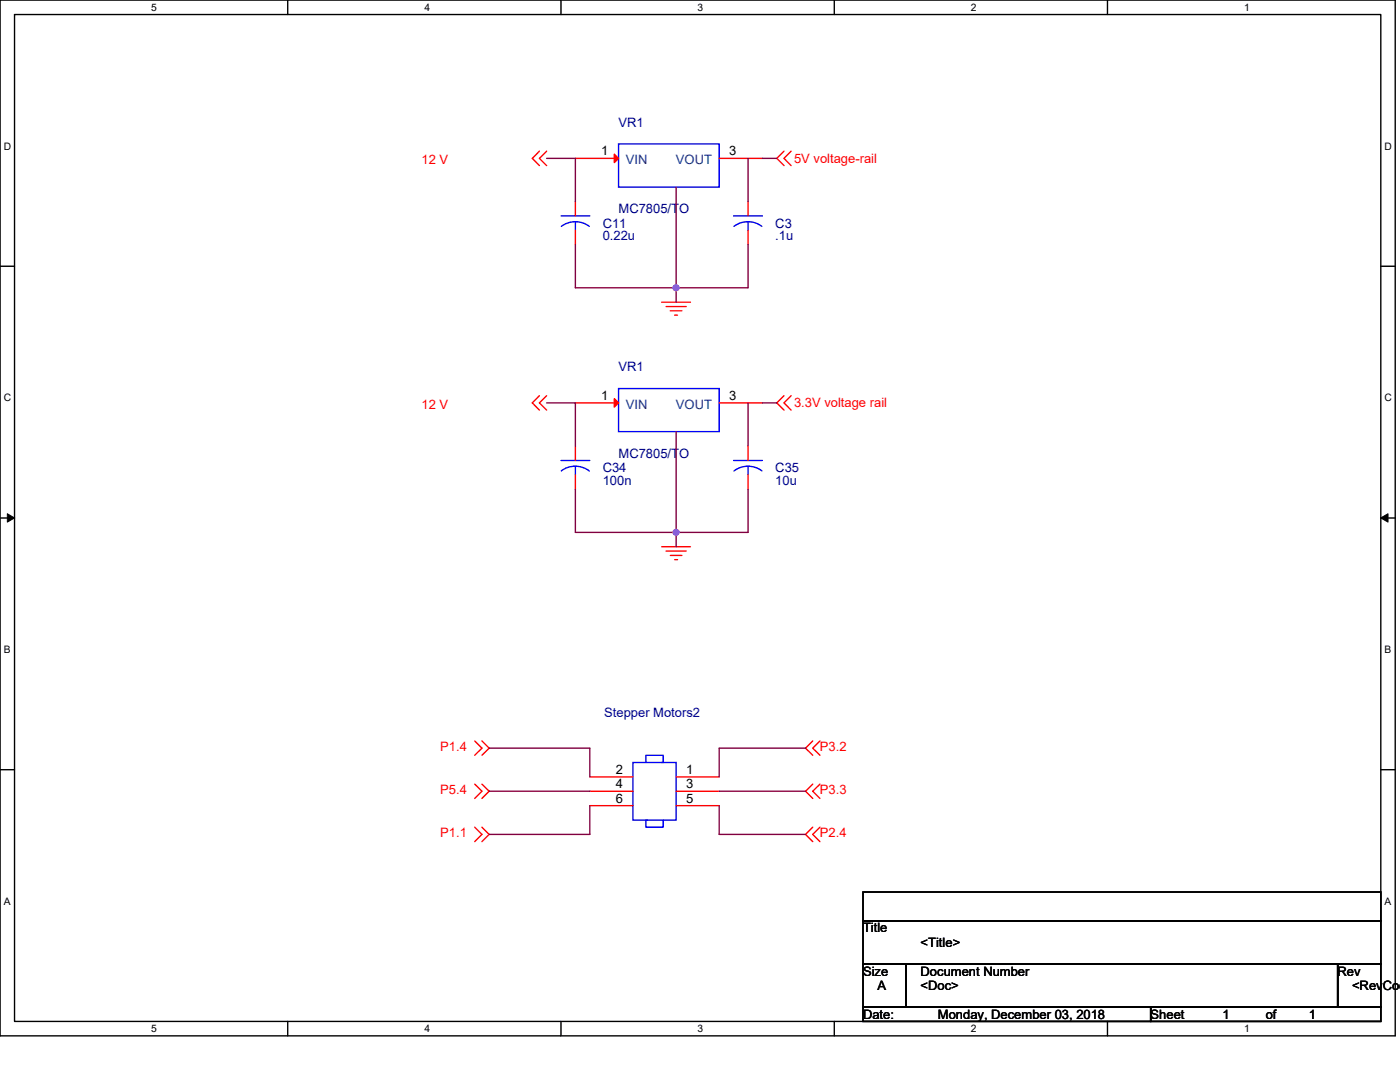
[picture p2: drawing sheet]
<svg xmlns="http://www.w3.org/2000/svg" width="279mm" height="216mm" viewBox="0 0 279 216" stroke-linecap="round" stroke-linejoin="round" font-family="sans-serif">
<path d="M0 0h278.4v206.7h-278.4zM2.9 2.9h272.7v200.9h-272.7z" fill="none" stroke="#000" stroke-width=".28"/>
<g fill="#fff">
<path d="M30.2 .3h1.1v2.3h-1.1z"/>
<path d="M30.2 204.1h1.1v2.3h-1.1z"/>
</g>
<path d="M57.4 0v2.9M57.4 203.8v2.9" fill="none" stroke="#000" stroke-width=".28"/>
<g fill="#fff">
<path d="M84.7 .3h1.1v2.3h-1.1z"/>
<path d="M84.7 204.1h1.1v2.3h-1.1z"/>
</g>
<path d="M112 0v2.9M112 203.8v2.9" fill="none" stroke="#000" stroke-width=".28"/>
<g fill="#fff">
<path d="M139.2 .3h1.2v2.3h-1.2z"/>
<path d="M139.2 204.1h1.2v2.3h-1.2z"/>
</g>
<path d="M166.5 0v2.9M166.5 203.8v2.9" fill="none" stroke="#000" stroke-width=".28"/>
<g fill="#fff">
<path d="M193.8 .3h1.1v2.3h-1.1z"/>
<path d="M193.8 204.1h1.1v2.3h-1.1z"/>
</g>
<path d="M221 0v2.9M221 203.8v2.9" fill="none" stroke="#000" stroke-width=".28"/>
<g fill="#fff">
<path d="M248.3 .3h1.1v2.3h-1.1z"/>
<path d="M248.3 204.1h1.1v2.3h-1.1z"/>
<path d="M.7 28h1.5v2.3h-1.5z"/>
<path d="M276.3 28h1.5v2.3h-1.5z"/>
<path d="M.7 78.2h1.5v2.3h-1.5z"/>
<path d="M276.3 78.2h1.5v2.3h-1.5z"/>
</g>
<path d="M0 53.1h2.9M275.6 53.1h2.8" fill="none" stroke="#000" stroke-width=".28"/>
<g fill="#fff">
<path d="M.7 128.5h1.4v2.2h-1.4z"/>
<path d="M276.3 128.5h1.4v2.2h-1.4z"/>
</g>
<path d="M0 103.4h2.9M275.6 103.4h2.8" fill="none" stroke="#000" stroke-width=".28"/>
<path d="M1.5 102.5l1.4 .9-1.4 .8zM275.6 103.4l1.4-.9v1.7z" fill="#000" stroke="#000" stroke-width=".2"/>
<g fill="#fff">
<path d="M.7 178.7h1.4v2.3h-1.4z"/>
<path d="M276.3 178.7h1.4v2.3h-1.4z"/>
</g>
<path d="M0 153.6h2.9M275.6 153.6h2.8M172.2 178h103.4v5.7h-103.4zM172.2 183.7h103.4v8.6h-103.4zM172.2 192.3h8.6v8.6h-8.6zM180.8 192.3h86.2v8.6h-86.2zM267 192.3h8.6v8.6h-8.6zM172.2 200.9h57.4v2.9h-57.4zM229.6 200.9h46v2.9h-46z" fill="none" stroke="#000" stroke-width=".28"/>
<g fill="none" stroke="#f00" stroke-width=".28">
<path d="M107.7 30.2l-1.5 1.4 1.5 1.4M109.1 30.2l-1.4 1.4 1.4 1.4M114.8 31.6h8.6M143.5 31.6h8.6M156.5 30.2l-1.5 1.4 1.5 1.4M157.9 30.2l-1.4 1.4 1.4 1.4M114.8 40.2v2.9M114.8 46v2.8M149.3 40.2v2.9M149.3 46v2.8M107.7 79l-1.5 1.4 1.5 1.4M109.1 79l-1.4 1.4 1.4 1.4"/>
<path d="M132.1 60.3h5.7M132.9 61.2h4M133.8 62h2.3M134.6 62.9h.6M156.5 79l-1.5 1.4 1.5 1.4M157.9 79l-1.4 1.4 1.4 1.4M114.8 89v2.9M114.8 94.7v2.9M114.8 80.4h8.6M143.5 80.4h8.6M149.3 89v2.9M149.3 94.7v2.9"/>
<path d="M132.1 109.1h5.7M132.9 110h4M133.8 110.8h2.3M134.6 111.7h.6M94.7 147.8l1.5 1.5-1.5 1.4M94.7 156.5l1.5 1.4-1.5 1.4M96.2 147.8l1.4 1.5-1.4 1.4M96.2 156.5l1.4 1.4-1.4 1.4M117.7 155h8.6M117.7 157.9h8.6M134.9 155h8.6M134.9 157.9h8.6"/>
<path d="M162.2 147.8l-1.4 1.5 1.4 1.4M162.2 156.5l-1.4 1.4 1.4 1.4M163.6 147.8l-1.4 1.5 1.4 1.4M163.6 156.5l-1.4 1.4 1.4 1.4M94.7 165.1l1.5 1.4-1.5 1.4M96.2 165.1l1.4 1.4-1.4 1.4M117.7 160.8h8.6M134.9 160.8h8.6M162.2 165.1l-1.4 1.4 1.4 1.4M163.6 165.1l-1.4 1.4 1.4 1.4"/>
</g>
<g fill="none" stroke="#00f" stroke-width=".28">
<path d="M123.4 28.7h20.1v8.6h-20.1zM112 43.1h5.7M112 45.2a4.6 4.6 0 0 1 5.6 0M114.8 44.2v1.8M146.4 43.1h5.7M146.5 45.2a4.6 4.6 0 0 1 5.5 0M149.3 44.2v1.8M123.4 77.5h20.1v8.6h-20.1zM112 91.9h5.7M112 94a4.6 4.6 0 0 1 5.6 0M114.8 93v1.7M146.4 91.9h5.7"/>
<path d="M149.3 93v1.7M152.1 94a4.6 4.6 0 0 0-5.6 0M126.3 152.1h8.6v11.5h-8.6zM128.9 152.1v-1.4h3.5v1.4h-.3M129.2 163.6h-.3v1.5h3.5v-1.5"/>
</g>
<g fill="#f00" stroke="#f00" stroke-width=".28">
<path d="M122.6 30.8l.8 .8-.8 .8z"/>
<path d="M122.6 79.5l.8 .9-.8 .8z"/>
</g>
<g fill="none" stroke="#800040" stroke-width=".28">
<path d="M109.1 31.6h5.7v8.6M134.9 37.3v20.1h14.4v-8.6M149.3 31.6v8.6M152.1 31.6h2.9M114.8 48.8v8.6h20.1v2.9M109.1 80.4h5.7v8.6M114.8 97.6v8.6h20.1v2.9M134.9 86.1v20.1h14.4v-8.6M149.3 80.4v8.6M152.1 80.4h2.9M97.6 149.3h20.1v5.7M97.6 157.9h20.1"/>
<path d="M143.5 157.9h17.3M160.8 149.3h-17.3v5.7M117.7 160.8v5.7h-20.1M143.5 160.8v5.7h17.3"/>
</g>
<g fill="#f0f" stroke="#f0f" stroke-width=".28">
<circle cx="134.9" cy="57.4" r=".57"/>
<circle cx="134.9" cy="106.2" r=".57"/>
</g>
<g font-size="2.6" fill="#000080">
<text x="123.4" y="25.3">VR1</text>
<text x="120.3" y="45.4">C11</text>
<text x="120.3" y="48">0.22u</text>
<text x="123.4" y="42.5">MC7805/TO</text>
<text x="154.7" y="45.4">C3</text>
<text x="154.7" y="48">.1u</text>
<text x="123.4" y="74.1">VR1</text>
<text x="120.3" y="94.2">C34</text>
<text x="123.4" y="91.3">MC7805/TO</text>
<text x="154.7" y="94.2">C35</text>
<text x="120.3" y="96.8">100n</text>
<text x="154.7" y="96.8">10u</text>
<text x="120.6" y="143">Stepper Motors2</text>
</g>
<g font-size="2.6" fill="#f00">
<text x="84.1" y="32.8">12 V</text>
<text x="158.5" y="32.5">5V voltage-rail</text>
<text x="84.1" y="81.6">12 V</text>
<text x="158.5" y="81.3">3.3V voltage rail</text>
<text x="87.9" y="149.9">P1.4</text>
<text x="163.6" y="149.9">P3.2</text>
<text x="87.9" y="158.5">P5.4</text>
<text x="163.6" y="158.5">P3.3</text>
<text x="87.9" y="167.1">P1.1</text>
<text x="163.6" y="167.1">P2.4</text>
</g>
<g font-size="2.6">
<text x="120" y="31">1</text>
<text x="145.5" y="31">3</text>
<text x="120" y="79.8">1</text>
<text x="145.5" y="79.8">3</text>
<text x="122.9" y="154.4">2</text>
<text x="136.9" y="154.4">1</text>
<text x="122.9" y="157.3">4</text>
<text x="122.9" y="160.2">6</text>
<text x="136.9" y="157.3">3</text>
<text x="136.9" y="160.2">5</text>
<text x="172.2" y="186.1">Title</text>
<text x="183.7" y="188.9">&lt;Title&gt;</text>
<text x="172.2" y="194.7">Size</text>
<text x="175.1" y="197.5">A</text>
<text x="183.7" y="194.7">Document Number</text>
<text x="183.7" y="197.5">&lt;Doc&gt;</text>
<text x="267" y="194.7">Rev</text>
<text x="269.8" y="197.5">&lt;RevCod</text>
<text x="172.2" y="203.3">Date:</text>
<text x="187.2" y="203.3">Monday, December 03, 2018</text>
<text x="229.6" y="203.3">Sheet</text>
<text x="244" y="203.3">1</text>
<text x="252.6" y="203.3">of</text>
<text x="261.2" y="203.3">1</text>
</g>
<g font-size="2.6" fill="#004080">
<text x="124.9" y="32.8">VIN</text>
<text x="134.9" y="32.8">VOUT</text>
<text x="124.9" y="81.6">VIN</text>
<text x="134.9" y="81.6">VOUT</text>
</g>
<g font-size="2">
<text x="30.2" y="2.2">5</text>
<text x="84.7" y="2.2">4</text>
<text x="139.2" y="2.2">3</text>
<text x="193.8" y="2.2">2</text>
<text x="248.3" y="2.2">1</text>
<text x=".7" y="29.8">D</text>
<text x="276.3" y="29.8">D</text>
<text x=".7" y="80.1">C</text>
<text x="276.3" y="80.1">C</text>
<text x=".7" y="130.3">B</text>
<text x="276.3" y="130.3">B</text>
<text x=".7" y="180.5">A</text>
<text x="276.3" y="180.5">A</text>
<text x="30.2" y="206">5</text>
<text x="84.7" y="206">4</text>
<text x="139.2" y="206">3</text>
<text x="193.8" y="206">2</text>
<text x="248.3" y="206">1</text>
</g>
</svg>
